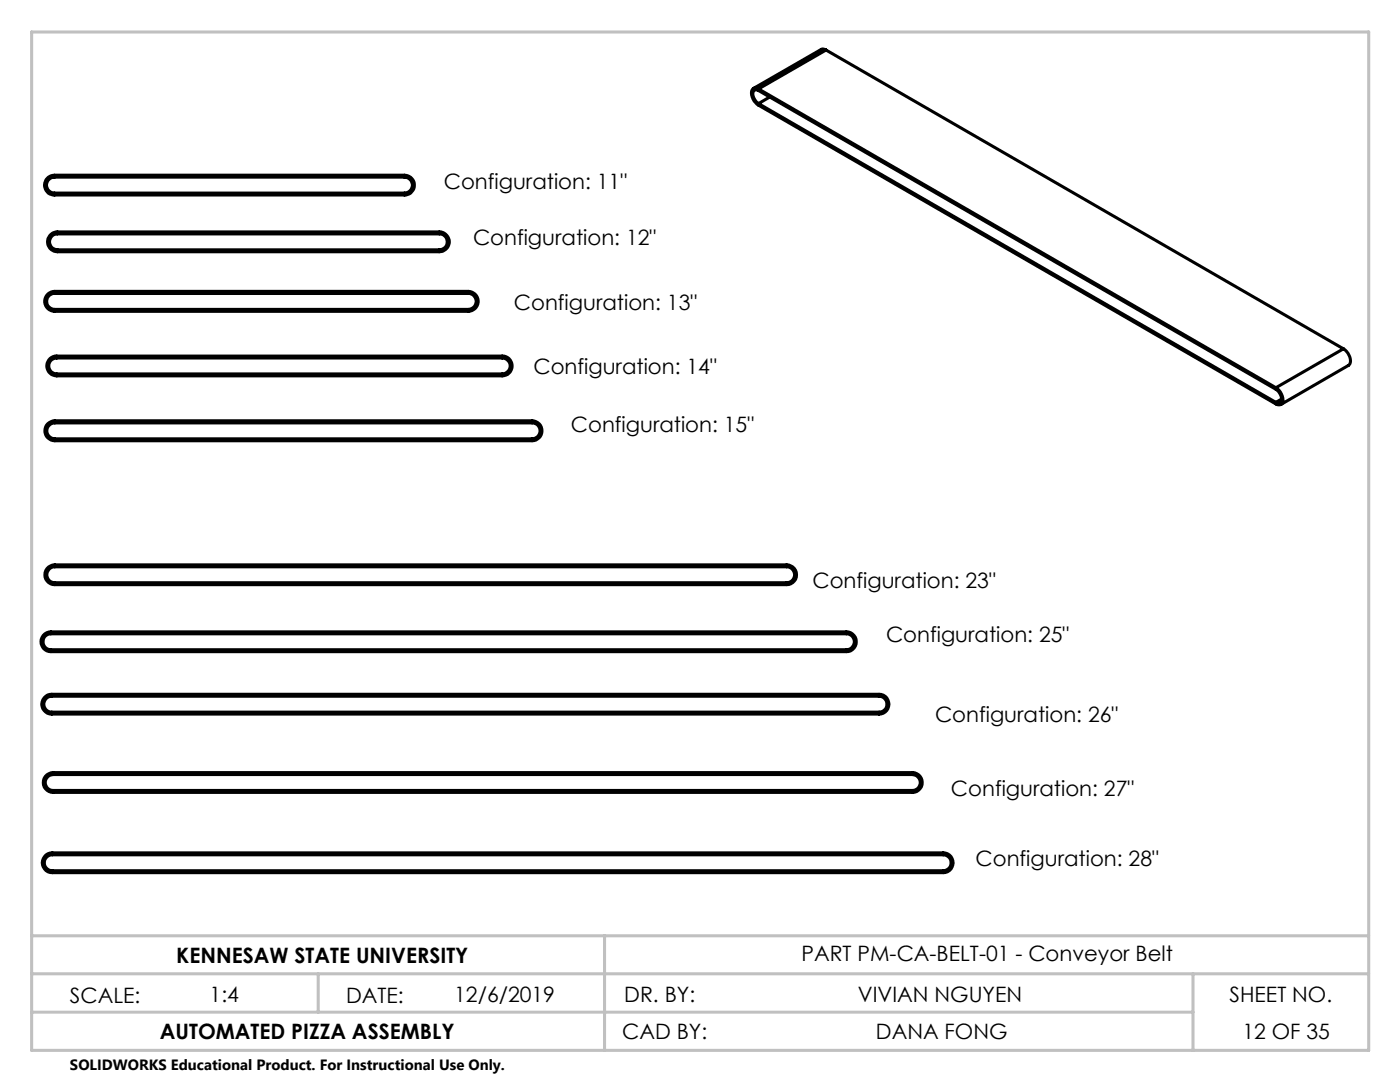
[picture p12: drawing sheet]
<svg xmlns="http://www.w3.org/2000/svg" width="279mm" height="216mm" viewBox="0 0 279 216" stroke-linecap="round" stroke-linejoin="round" font-family="sans-serif">
<path d="M120.6 186.7h152.6" fill="none" stroke="#c0c0c0" stroke-width=".23" stroke-dasharray="19 1.6 3.2 1.6" stroke-dashoffset="9.5"/>
<path d="M6.3 6.4h266.9v203.2h-266.9zM6.3 194.3h266.9M6.3 186.7h266.9M63.5 194.3v7.7M120.7 186.7v22.9M238.1 194.3v15.3M6.3 202h231.8" fill="none" stroke="#c0c0c0" stroke-width=".61"/>
<g fill="none" stroke="#000" stroke-width=".61">
<path d="M151.4 17.7a.93 .93 0 0 0-1.2 .1 .93 .93 0 0 0-.2 1.1l.5 1.2 .9 .9 103.2 59.6a.93 .93 0 0 0 1.2 0 .93 .93 0 0 0 .2-1.2l-.5-1.2-.9-.8M151.4 17.7l103.2 59.7M153.6 19.4l-2.2 1.3M164.9 10a.86 .86 0 0 0-1-.1l-13.5 7.7M164.9 10l-13.5 7.7M164.9 10l103.2 59.6M9.6 36l.4-.4 .9-.3h69.8a1.59 1.59 0 0 1 1.6 1.6 1.59 1.59 0 0 1-1.6 1.6h-69.8a1.6 1.6 0 0 1-1.3-2.5zM9.6 35.4l.6-.3 .7-.1h69.8a1.98 1.98 0 0 1 2 1.9 1.98 1.98 0 0 1-2 2h-69.8a1.98 1.98 0 0 1-1.9-1.3 1.98 1.98 0 0 1 .6-2.2zM151.4 20.7a2.13 2.13 0 0 1-.9-2.6 .72 .72 0 0 1 .9 0l103.2 59.6a2.13 2.13 0 0 1 1 2.6 .72 .72 0 0 1-1 0M151.4 20.7l103.2 59.6M9.6 58.7l.6-.4 .7-.2h82.6a1.99 1.99 0 0 1 1.9 2 1.99 1.99 0 0 1-1.9 2h-82.6a1.99 1.99 0 0 1-1.8-1.2 1.99 1.99 0 0 1 .5-2.2zM9.8 59l.8-.4h82.9a1.59 1.59 0 0 1 1.5 1.5 1.59 1.59 0 0 1-1.5 1.6h-82.6a1.59 1.59 0 0 1-1.5-.9 1.59 1.59 0 0 1 .4-1.8z"/>
<path d="M9.9 47l.6-.5 .6-.2h76.6a1.98 1.98 0 0 1 2 2 1.98 1.98 0 0 1-2 1.9h-76.2a1.99 1.99 0 0 1-1.8-1.1 1.99 1.99 0 0 1 .2-2.1zM10.3 47.1l.6-.3 .6-.1h76.2a1.59 1.59 0 0 1 1.6 1.6 1.59 1.59 0 0 1-1.6 1.5h-76.2a1.61 1.61 0 0 1-1.5-.9 1.61 1.61 0 0 1 .3-1.8zM10 71.5l1-.5h89.2a1.98 1.98 0 0 1 2 2 1.98 1.98 0 0 1-2 2h-88.9a1.99 1.99 0 0 1-1.8-1.3 1.99 1.99 0 0 1 .5-2.2zM10.1 72l.6-.4 .6-.2h88.9a1.59 1.59 0 0 1 1.6 1.6 1.59 1.59 0 0 1-1.6 1.6h-88.9a1.6 1.6 0 0 1-1.4-.9 1.6 1.6 0 0 1 .2-1.7zM255.8 79.6l-1.2 .7M268.1 69.6a2.8 2.8 0 0 1 1.3 3l-.3 .3-13.5 7.8M268.1 69.6l-13.5 7.8M9.5 84.6l.7-.5 .7-.1h95.3a1.99 1.99 0 0 1 2 2 1.99 1.99 0 0 1-2 1.9h-95.3a1.99 1.99 0 0 1-1.8-1.2 1.99 1.99 0 0 1 .4-2.1zM9.8 84.9l.5-.4 .6-.1h95.3a1.59 1.59 0 0 1 1.6 1.6 1.59 1.59 0 0 1-1.6 1.6h-95.3a1.58 1.58 0 0 1-1.4-1 1.58 1.58 0 0 1 .3-1.7zM9.4 113.5a2.22 2.22 0 0 1 1.5-.8h146.1a1.98 1.98 0 0 1 2 2 1.98 1.98 0 0 1-2 2h-146.1a1.96 1.96 0 0 1-1.8-1.1 1.96 1.96 0 0 1 .3-2.1zM9.9 113.5l.6-.4h.4h146.1a1.59 1.59 0 0 1 1.6 1.6 1.59 1.59 0 0 1-1.6 1.6h-146.1a1.6 1.6 0 0 1-1.4-1.1 1.6 1.6 0 0 1 .4-1.7zM8.6 126.8a1.9 1.9 0 0 1 1.6-.7h158.7a1.98 1.98 0 0 1 2 2 1.98 1.98 0 0 1-2 1.9h-158.7a2 2 0 0 1-1.8-1.1 2 2 0 0 1 .2-2.1z"/>
<path d="M8.8 139.3a1.79 1.79 0 0 1 1.5-.8h165.1a1.98 1.98 0 0 1 2 2 1.98 1.98 0 0 1-2 2h-165.1a1.96 1.96 0 0 1-1.8-1.1 1.96 1.96 0 0 1 .3-2.1zM9.1 126.9l.7-.4h.4h158.7a1.59 1.59 0 0 1 1.6 1.6 1.59 1.59 0 0 1-1.6 1.5h-158.7a1.6 1.6 0 0 1-1.5-1 1.6 1.6 0 0 1 .4-1.7zM9.3 139.3l.6-.3 .4-.1h165.1a1.59 1.59 0 0 1 1.6 1.6 1.59 1.59 0 0 1-1.6 1.6h-165.1a1.6 1.6 0 0 1-1.4-1 1.6 1.6 0 0 1 .4-1.8zM9.1 154.9a2.22 2.22 0 0 1 1.5-.7h171.5a1.98 1.98 0 0 1 1.9 1.9 1.98 1.98 0 0 1-1.9 2h-171.5a1.96 1.96 0 0 1-1.8-1.1 1.96 1.96 0 0 1 .3-2.1zM9.6 155l.3-.3 .7-.1h171.5a1.59 1.59 0 0 1 1.6 1.5 1.59 1.59 0 0 1-1.6 1.6h-171.5a1.58 1.58 0 0 1-1.5-1 1.58 1.58 0 0 1 .5-1.7zM9.2 170.6l.4-.2 .8-.2h177.8a1.98 1.98 0 0 1 2 2 1.98 1.98 0 0 1-2 1.9h-177.8a1.99 1.99 0 0 1-1.8-1.3 1.99 1.99 0 0 1 .6-2.2zM9.4 171l.7-.4h.3h177.8a1.59 1.59 0 0 1 1.6 1.6 1.59 1.59 0 0 1-1.6 1.5h-177.8a1.58 1.58 0 0 1-1.5-1 1.58 1.58 0 0 1 .5-1.7z"/>
</g>
<g font-size="4.2">
<text x="88.6" y="37.8">Configuration: 11&quot;</text>
<text x="94.4" y="48.9">Configuration: 12&quot;</text>
<text x="102.6" y="61.9">Configuration: 13&quot;</text>
<text x="106.5" y="74.6">Configuration: 14&quot;</text>
<text x="113.9" y="86.3">Configuration: 15&quot;</text>
<text x="162.1" y="117.4">Configuration: 23&quot;</text>
<text x="176.8" y="128.1">Configuration: 25&quot;</text>
<text x="186.6" y="144">Configuration: 26&quot;</text>
<text x="189.8" y="158.8">Configuration: 27&quot;</text>
<text x="194.7" y="172.8">Configuration: 28&quot;</text>
<text x="160" y="191.8">PART PM-CA-BELT-01 - Conveyor Belt</text>
<text x="35.2" y="192.1">KENNESAW STATE UNIVERSITY</text>
<text x="14" y="200.2">SCALE:</text>
<text x="41.8" y="199.9">1:4</text>
<text x="69.1" y="200.2">DATE:</text>
<text x="90.7" y="199.9">12/6/2019</text>
<text x="124.6" y="199.9">DR. BY:</text>
<text x="171.2" y="199.9">VIVIAN NGUYEN</text>
<text x="245.4" y="199.9">SHEET NO.</text>
<text x="31.9" y="207.3">AUTOMATED PIZZA ASSEMBLY</text>
<text x="124.2" y="207.3">CAD BY:</text>
<text x="174.8" y="207.3">DANA FONG</text>
<text x="248" y="207.3">12 OF 35</text>
</g>
<text font-size="3" x="14" y="213.5">SOLIDWORKS Educational Product. For Instructional Use Only.</text>
</svg>
